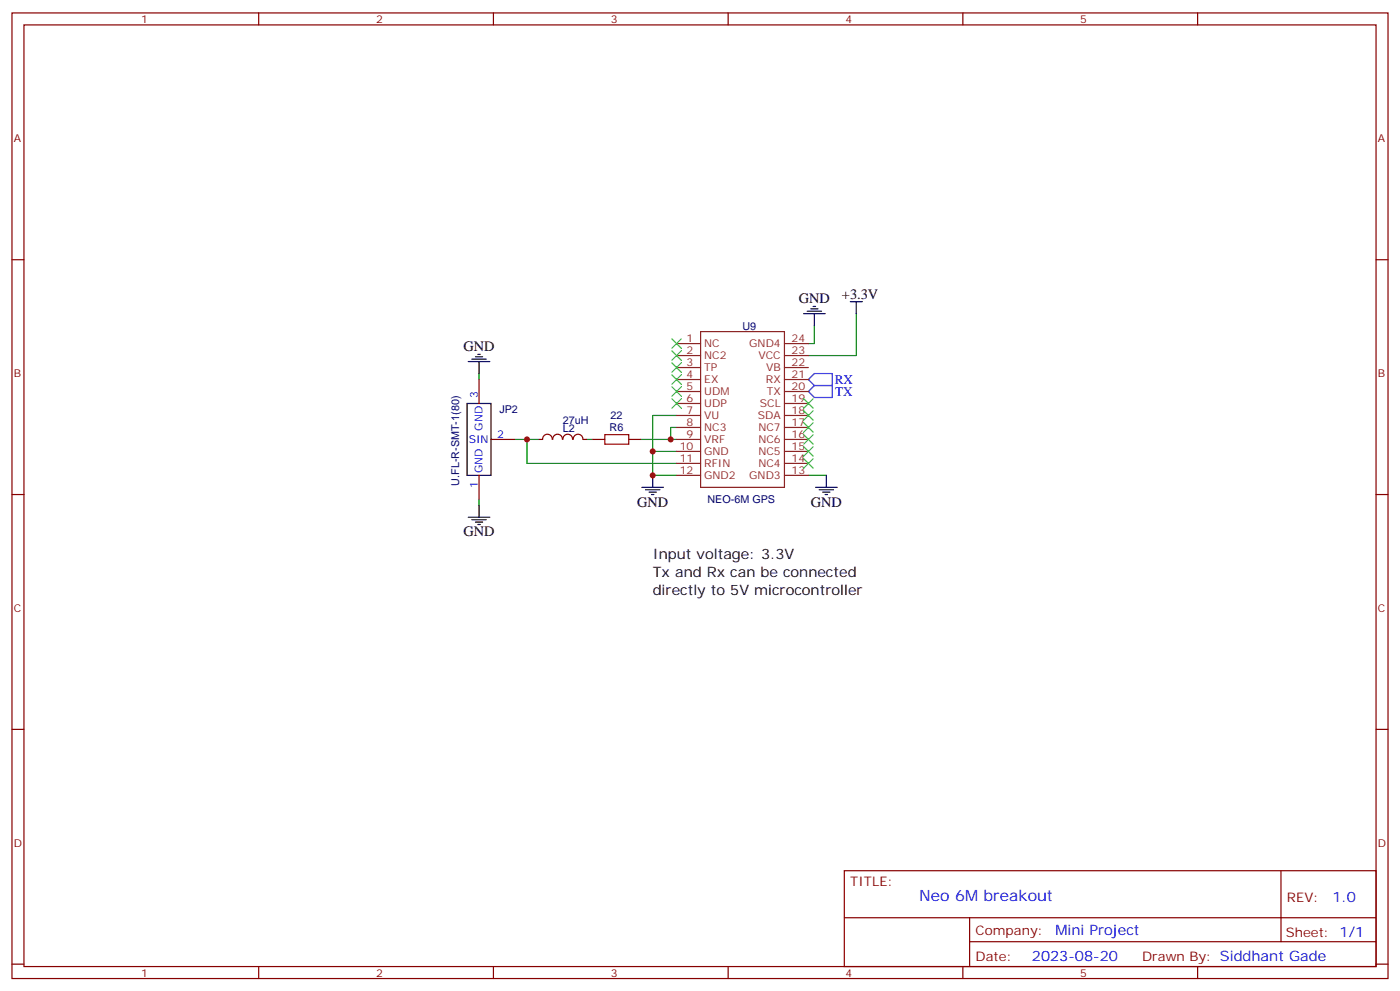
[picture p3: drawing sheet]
<svg xmlns="http://www.w3.org/2000/svg" width="412mm" height="292mm" viewBox="0 0 412 292" stroke-linecap="round" stroke-linejoin="round" font-family="sans-serif">
<g fill="none" stroke="#870000" stroke-width=".35">
<path d="M3.5 3.8h405.4v284.3h-405.4zM7.1 7.3h398.2v277.3h-398.2zM76.2 3.8v3.5M145.3 3.8v3.5M214.5 3.8v3.5M283.6 3.8v3.5M352.8 3.8v3.5M3.5 76.5h3.6M405.3 76.5h3.6M141.1 111.8v7M141.1 140v7M144.6 129.4h7.1"/>
<path d="M158.7 129.4h1.1M159.8 129.4a1.41 1.41 0 0 1 1.5-1.5 1.41 1.41 0 0 1 1.4 1.5M162.8 129.4a1.41 1.41 0 0 1 1.4-1.5 1.41 1.41 0 0 1 1.5 1.5M165.8 129.4a1.41 1.41 0 0 1 1.4-1.5 1.41 1.41 0 0 1 1.4 1.5M168.9 129.4a1.41 1.41 0 0 1 1.4-1.5 1.41 1.41 0 0 1 1.4 1.5M171.8 129.4h1.1M174.6 129.4h3.6M185.2 129.4h3.5M3.5 145.6h3.6M405.3 145.6h3.6M3.5 214.8h3.6M405.3 214.8h3.6"/>
<path d="M248.7 256.4h156.6v28.2h-156.6zM377.3 256.4v20.9M248.7 270.2h156.5M285.6 277.3h119.6M285.6 270.2v14.2M3.5 283.9h3.6M76.2 284.6v3.5M145.3 284.6v3.5M214.5 284.6v3.5M283.6 284.6v3.5M352.8 284.6v3.5M405.3 283.9h3.6"/>
</g>
<path d="M239.9 95.9v5.3h-1.8M252.2 92.4v12.3h-14.1M141.1 110v1.8M151.7 129.4h3.5M158.7 129.4h-3.5v7.1h44.1M172.9 129.4h1.7M188.7 129.4h8.9M199.3 125.9h-1.7v3.5h1.7M199.3 122.3h-7v10.6M199.3 132.9h-7v7.1h7M238.1 140h5.3M141.1 147v1.8" fill="none" stroke="#008700" stroke-width=".35"/>
<g fill="none" stroke="#000" stroke-width=".35">
<path d="M236.7 92.4h6.4M237.8 91.7h4.2M238.8 90.9h2.1M239.5 90.2h.7M239.9 92.4v3.5M250.5 88.8h3.5M252.2 88.8v3.6M137.6 118.8h7v21.2h-7zM137.9 106.5h6.4M139 105.8h4.2M140.1 105.1h2.1M140.8 104.4h.7"/>
<path d="M141.1 106.5v3.5M192.3 140v3.5M243.4 140v3.5M137.9 152.3h6.4M139 153h4.2M140.1 153.7h2.1M140.8 154.4h.7M141.1 148.8v3.5M189.1 143.5h6.3M190.1 144.2h4.3M191.2 144.9h2.1M191.9 145.6h.7"/>
<path d="M240.2 143.5h6.4M241.3 144.2h4.2M242.4 144.9h2.1M243.1 145.6h.7"/>
</g>
<path d="M178.2 128h7v2.8h-7z" fill="none" stroke="#a10000" stroke-width=".35"/>
<path d="M239.9 113.5h5.3v3.6h-5.3l-1.8-1.8zM239.9 110h5.3v3.5h-5.3l-1.8-1.7z" fill="none" stroke="#00f" stroke-width=".35"/>
<g fill="none" stroke="#8c2424" stroke-width=".35">
<path d="M206.4 97.6h24.7v45.9h-24.7zM199.3 111.8h7.1M199.3 101.2h7.1M199.3 104.7h7.1M199.3 118.8h7.1M199.3 108.2h7.1M199.3 115.3h7.1M231.1 111.8h7M231.1 101.2h7M231.1 104.7h7M231.1 118.8h7M231.1 108.2h7"/>
<path d="M231.1 115.3h7M199.3 132.9h7.1M199.3 140h7.1M199.3 125.9h7.1M199.3 136.5h7.1M199.3 129.4h7.1M199.3 122.3h7.1M231.1 132.9h7M231.1 140h7M231.1 125.9h7M231.1 136.5h7M231.1 129.4h7"/>
<path d="M231.1 122.3h7"/>
</g>
<g fill="none" stroke="#3c3" stroke-width=".35">
<path d="M197.9 99.8l2.8 2.8M200.7 99.8l-2.8 2.8M197.9 103.3l2.8 2.8M197.9 106.8l2.8 2.8M197.9 110.3l2.8 2.9M197.9 113.9l2.8 2.8M197.9 117.4l2.8 2.8M200.7 103.3l-2.8 2.8M200.7 106.8l-2.8 2.8M200.7 110.3l-2.8 2.9M200.7 113.9l-2.8 2.8M200.7 117.4l-2.8 2.8"/>
<path d="M236.7 117.4l2.8 2.8M239.5 117.4l-2.8 2.8M236.7 120.9l2.8 2.9M236.7 124.5l2.8 2.8M236.7 128l2.8 2.8M236.7 131.5l2.8 2.8M236.7 135l2.8 2.9M239.5 120.9l-2.8 2.9M239.5 124.5l-2.8 2.8M239.5 128l-2.8 2.8M239.5 131.5l-2.8 2.8M239.5 135l-2.8 2.9"/>
</g>
<g fill="#c00">
<circle cx="197.6" cy="129.4" r=".88"/>
<circle cx="192.3" cy="132.9" r=".88"/>
<circle cx="192.3" cy="140" r=".88"/>
<circle cx="155.2" cy="129.4" r=".88"/>
</g>
<text font-size="4.6" fill="#00f" x="270.8" y="265.4">Neo 6M breakout</text>
<g font-size="4.2">
<text x="235.3" y="89.2">GND</text>
<text x="248" y="88.1">+3.3V</text>
<text x="136.5" y="103.3">GND</text>
<text x="187.7" y="149.2">GND</text>
<text x="238.8" y="149.2">GND</text>
<text x="136.5" y="158">GND</text>
<text x="192.3" y="164.7">Input voltage: 3.3V</text>
<text x="192.3" y="170">Tx and Rx can be connected</text>
<text x="192.3" y="175.3">directly to 5V microcontroller</text>
</g>
<g font-size="4.2" fill="#00f">
<text x="392.5" y="265.7">1.0</text>
<text x="310.9" y="275.2">Mini Project</text>
<text x="304" y="283">2023-08-20</text>
</g>
<g font-size="3.9" fill="#00f">
<text x="245.9" y="113">RX</text>
<text x="246" y="116.5">TX</text>
</g>
<g font-size="3.9" fill="#800">
<text x="250.5" y="261">TITLE:</text>
<text x="379.1" y="265.7">REV:</text>
<text x="287.4" y="275.2">Company:</text>
<text x="378.7" y="275.8">Sheet: 1/1</text>
<text x="287.4" y="282.9">Date:</text>
<text x="336.4" y="282.9">Drawn By: Siddhant Gade</text>
</g>
<g font-size="3.2" fill="#800">
<text x="41.6" y="6.8">1</text>
<text x="110.8" y="6.8">2</text>
<text x="179.9" y="6.8">3</text>
<text x="249.1" y="6.8">4</text>
<text x="318.2" y="6.8">5</text>
<text x="4.1" y="41.9">A</text>
<text x="405.9" y="41.9">A</text>
<text x="4.1" y="111.1">B</text>
<text x="405.9" y="111.1">B</text>
<text x="4.1" y="180.2">C</text>
<text x="405.9" y="180.2">C</text>
<text x="4.1" y="249.3">D</text>
<text x="405.9" y="249.3">D</text>
<text x="41.6" y="287.6">1</text>
<text x="110.8" y="287.6">2</text>
<text x="179.9" y="287.6">3</text>
<text x="249.1" y="287.6">4</text>
<text x="318.2" y="287.6">5</text>
</g>
<g font-size="3.2" fill="#8d2323">
<text x="202.2" y="100.8">1</text>
<text x="233.2" y="100.8">24</text>
<text x="202.2" y="104.4">2</text>
<text x="202.2" y="107.9">3</text>
<text x="207.4" y="102.2">NC</text>
<text x="207.4" y="105.8">NC2</text>
<text x="220.7" y="102.2">GND4</text>
<text x="223.4" y="105.8">VCC</text>
<text x="233.2" y="107.9">22</text>
<text x="233.2" y="104.4">23</text>
<text x="202.2" y="111.4">4</text>
<text x="207.4" y="112.8">EX</text>
<text x="207.4" y="109.3">TP</text>
<text x="225.6" y="112.8">RX</text>
<text x="225.7" y="109.3">VB</text>
<text x="233.2" y="111.4">21</text>
<text x="202.2" y="114.9">5</text>
<text x="202.2" y="118.5">6</text>
<text x="207.4" y="116.3">UDM</text>
<text x="207.4" y="119.9">UDP</text>
<text x="223.9" y="119.9">SCL</text>
<text x="225.9" y="116.3">TX</text>
<text x="233.2" y="118.5">19</text>
<text x="233.2" y="114.9">20</text>
<text x="202.2" y="125.5">8</text>
<text x="202.2" y="122">7</text>
<text x="207.4" y="123.4">VU</text>
<text x="223.2" y="123.4">SDA</text>
<text x="233.2" y="125.5">17</text>
<text x="233.2" y="122">18</text>
<text x="202.2" y="129">9</text>
<text x="207.4" y="126.9">NC3</text>
<text x="207.4" y="130.5">VRF</text>
<text x="223.4" y="130.5">NC6</text>
<text x="223.4" y="126.9">NC7</text>
<text x="233.2" y="129">16</text>
<text x="200.2" y="132.6">10</text>
<text x="200.2" y="136.1">11</text>
<text x="207.4" y="134">GND</text>
<text x="207.4" y="137.5">RFIN</text>
<text x="223.4" y="137.5">NC4</text>
<text x="223.4" y="134">NC5</text>
<text x="233.2" y="136.1">14</text>
<text x="233.2" y="132.6">15</text>
<text x="200.2" y="139.6">12</text>
<text x="207.4" y="141">GND2</text>
<text x="220.7" y="141">GND3</text>
<text x="233.2" y="139.6">13</text>
</g>
<g font-size="3.2" fill="#000080">
<text x="218.7" y="97.3">U9</text>
<text x="147.1" y="121.8">JP2</text>
<text x="165.8" y="124.8">27uH</text>
<text x="179.8" y="123.5">22</text>
<text x="165.8" y="127.3">L2</text>
<text x="179.6" y="127">R6</text>
<text x="135.2" y="143" transform="rotate(-90 135.2 143)">U.FL-R-SMT-1(80)</text>
<text x="208.4" y="148.2">NEO-6M GPS</text>
</g>
<g font-size="3.2" fill="#00f">
<text x="140.8" y="117.1" transform="rotate(-90 140.8 117.1)">3</text>
<text x="138.1" y="130.5">SIN</text>
<text x="142.2" y="126.8" transform="rotate(-90 142.2 126.8)">GND</text>
<text x="146.4" y="129">2</text>
<text x="140.8" y="143.8" transform="rotate(-90 140.8 143.8)">1</text>
<text x="142.2" y="139.3" transform="rotate(-90 142.2 139.3)">GND</text>
</g>
</svg>
